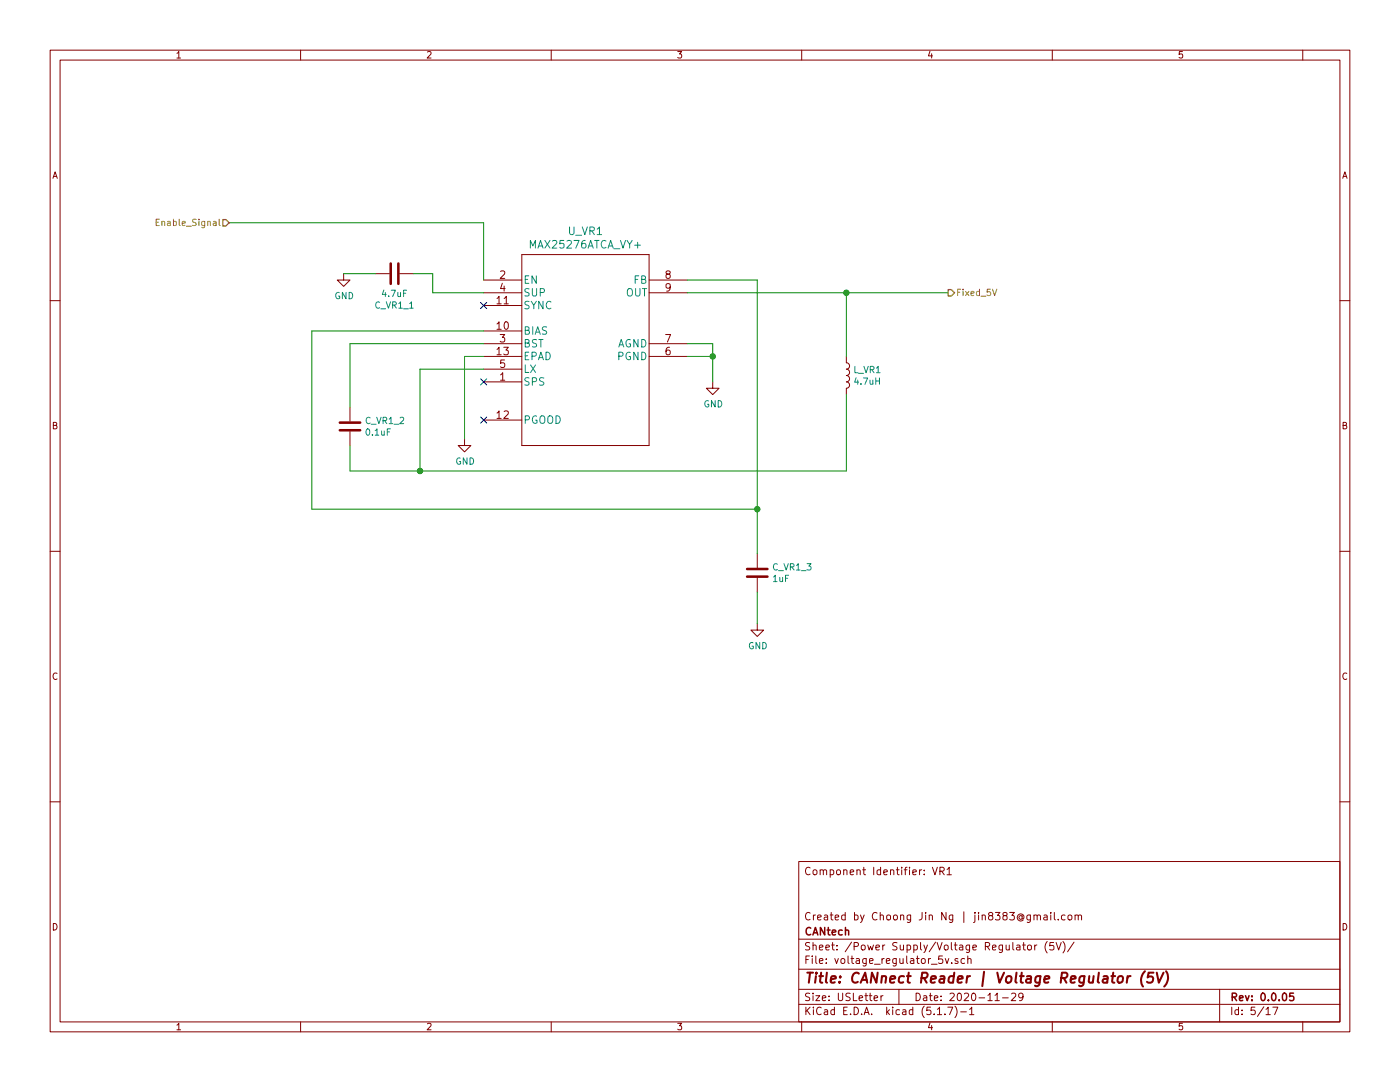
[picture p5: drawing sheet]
<svg xmlns="http://www.w3.org/2000/svg" width="279mm" height="216mm" viewBox="0 0 279 216" stroke-linecap="round" stroke-linejoin="round" font-family="sans-serif">
<g fill="none" stroke="#840000" stroke-width=".2">
<path d="M10 10h259.4v195.9h-259.4zM12 12h255.4v191.9h-255.4zM60 10v2M110 10v2M160 10v2M210 10v2M260 10v2M10 60h2M68.6 54.6v1.3h1.2l-1.2 1.3-1.3-1.3h1.3M74.9 54.6h2.8M79.8 54.6h2.7M96.5 55.9h7.6"/>
<path d="M96.5 58.4h7.6M104.1 50.8h25.4v38.1h-25.4zM129.5 55.9h7.7M129.5 58.4h7.7M267.4 60h2M96.5 76.2h7.6M96.5 68.6h7.6M96.5 73.7h7.6M96.5 71.1h7.6M96.5 66h7.6M96.5 61h7.6M129.5 68.6h7.7"/>
<path d="M129.5 71.1h7.7M142.2 76.2v1.3h1.3l-1.3 1.2-1.2-1.2h1.2M168.9 71.1l.1 1.3a.64 .64 0 0 1 .5 .6 .64 .64 0 0 1-.6 .7h.1a.64 .64 0 0 1 .5 .6 .64 .64 0 0 1-.6 .6h.1a.64 .64 0 0 1 .5 .7 .64 .64 0 0 1-.6 .6h.1a.64 .64 0 0 1 .5 .7 .64 .64 0 0 1-.6 .6v1.2M69.8 81.3v2.8M69.8 86.1v2.8M92.7 87.6v1.3h1.3l-1.3 1.3-1.3-1.3h1.3M96.5 83.8h7.6M10 110h2M151.1 110.5v2.8M151.1 115.3v2.8M267.4 110h2M151.1 124.5v1.2h1.3l-1.3 1.3-1.2-1.3h1.2"/>
<path d="M10 160h2M267.4 160h2M159.4 171.9h108v32h-108zM186.1 173.1l.5 1.4 .5-1.4M187.6 173.8h.7l.1-.2v-.4l-.2-.1h-.6v1.4M187.9 173.8l.5 .7M189 173.5l.4-.4v1.4M189 174.5h.9M159.4 197.4h108M159.4 193.4h108M159.4 187.4h108M174.4 199.2l.8-.2-.1-.2-.4-.1-.3 .2 .1 .7h.6"/>
<path d="M175.8 198.7v1M176.2 198.7l-.4 .3M179.4 197.4v3M188.6 191.3l.4 1 .4-1M189.9 192.1v.2M191.2 191.3a.37 .37 0 0 0-.6 .2l.1 .2 .5 .1v.2l-.2 .3-.4-.1M192.5 191.3h-.4l-.3 .2 .1 .6 .2 .2 .4-.1M193.1 191.4l.1-.1a.37 .37 0 0 1 .6 .2v.8M193.1 190.8v1.5M198.6 199.7h.8M200.1 199.1h1.1M201.9 198.3l.5-.1 .3 .1v.3l-.9 1.1h.9"/>
<path d="M204.1 188.6h.5M204.2 198.8l-.3 .3h-.3l-.3-.3 .2-.6h.4l.2 .1a1.13 1.13 0 0 1-.2 1.3l-.4 .1M204.3 188.1v1.3l.3 .2M205.1 188.7l.3-.1 .4 .1v.7l-.2 .2-.5-.2zM206.3 182.7l.3-.1 .3 .1 .1 .9M206.3 182.6v1M206.5 188.6v1M206.9 188.6h-.3l-.1 .2M207 182.8a.36 .36 0 0 1 .3-.2 .36 .36 0 0 1 .3 .2v.8M208.4 182.7h.5l.1 .9M209 187.9a1.71 1.71 0 0 0 0 2.2M209 182.9l-.5 .1-.2 .2 .2 .4 .5-.1"/>
<path d="M209.7 182.1v.1M209.7 182.6v1M210.3 188.1h-.8v.7l.2-.2 .5 .1 .1 .2v.5l-.2 .2-.6-.2M210.4 182.1v1.3l.2 .2M210.8 188.1l.5 1.5 .5-1.5M211.2 183.4v.2M212.1 187.9a1.79 1.79 0 0 1 0 2.2M212.5 182.7l-.4-.1-.3 .3 .1 .5 .2 .2 .4-.1M213.2 182.7l.2-.1 .4 .1v.7l-.2 .2-.4-.2zM214.4 188l-1.3 1.9M214.6 182.7l.2-.1 .3 .1 .1 .9M214.6 182.6v1"/>
<path d="M215.2 182.8a.36 .36 0 0 1 .3-.2 .36 .36 0 0 1 .3 .2v.8M243.4 197.4v6.5M60 203.9v2M110 203.9v2M159.4 200.4h108M160 203.9v2M187.1 202.5h.8M188.6 202.3v.2M189.2 201h.9l-.6 1.5M190.6 200.8a1.71 1.71 0 0 1 0 2.2M191.7 201.9h1.2M193.5 201.4l.4-.4v1.5"/>
<path d="M193.5 202.5h.9M210 203.9v2M252.7 201.4l.4-.4v1.5M252.7 202.5h.8M254 201h1l-.6 1.5M260 203.9v2"/>
</g>
<path d="M258.1 198.2h-.7v.7l.2-.1h.5l.1 .2-.1 .5-.2 .2-.5-.2" fill="none" stroke="#840000" stroke-width=".3"/>
<path d="M223.2 194.9l.1-.1a.51 .51 0 0 1 .8 .3v.6l-.3 .3a.49 .49 0 0 1-.8-.3zM225 194.8l-.1 1.3M225.6 194.8h-.4l-.2 .3M228.5 193.8a2.37 2.37 0 0 0-.4 3.1M230.2 194.1h-1l-.2 .9 .3-.2 .7 .1 .1 .3-.1 .7a.8 .8 0 0 1-1.1 0M230.9 194.1l.4 2 .9-2M232.7 193.8a2.31 2.31 0 0 1-.4 3.1" fill="none" stroke="#840000" stroke-width=".41"/>
<path d="M78 52.6v4M79.5 52.6v4M67.8 85.9h4.1M67.8 84.3h4.1M149.1 115.1h4.1M149.1 113.5h4.1" fill="none" stroke="#840000" stroke-width=".51"/>
<g fill="none" stroke="#008400" stroke-width=".2">
<path d="M45.7 44.5h50.8v11.4M68.6 54.6h6.3M82.5 54.6h3.9v3.8h10.1M137.2 55.9h13.9v54.6M137.2 58.4h52M168.9 58.4v12.7M96.5 68.6h-26.7v12.7M96.5 73.7h-12.7v20.3M96.5 66h-34.3v35.6h88.9M96.5 71.1h-3.8v16.5M137.2 71.1h5M137.2 68.6h5v7.6"/>
<path d="M168.9 78.7v15.3h-99.1v-5.1M151.1 118.1v6.4"/>
</g>
<path d="M31.2 44.3h.4M31.8 43.7h-.6v1.3h.6M198.1 57.7l.4 1.3 .4-1.3" fill="none" stroke="#848400" stroke-width=".2"/>
<path d="M44.4 43.8h.7l.6 .7-.6 .6h-.7zM189.2 57.8h.7l.6 .6-.6 .7h-.7z" fill="none" stroke="#848400" stroke-width=".25"/>
<g fill="#008400" stroke="#008400" stroke-width=".25">
<circle cx="142.2" cy="71.1" r=".51"/>
<circle cx="151.1" cy="101.6" r=".51"/>
<circle cx="168.9" cy="58.4" r=".51"/>
<circle cx="83.8" cy="94" r=".51"/>
</g>
<path d="M95.9 60.4l1.2 1.2M95.9 75.6l1.2 1.2M97.1 60.4l-1.2 1.2M97.1 75.6l-1.2 1.2M95.9 83.2l1.2 1.2M97.1 83.2l-1.2 1.2" fill="none" stroke="#000084" stroke-width=".2"/>
<text font-size="2.8" fill="#840000" x="160.4" y="196.2">Title: CANnect Reader | Voltage Regulator (5V)</text>
<g font-size="2.1" fill="#008484">
<text x="113.4" y="46.9">U_VR1</text>
<text x="106" y="49.6">MAX25276ATCA_VY+</text>
<text x="104.4" y="56.6">EN</text>
<text x="104.4" y="59.2">SUP</text>
<text x="124.9" y="59.2">OUT</text>
<text x="126.5" y="56.6">FB</text>
<text x="104.4" y="61.7">SYNC</text>
<text x="104.4" y="69.3">BST</text>
<text x="104.4" y="66.8">BIAS</text>
<text x="104.4" y="71.9">EPAD</text>
<text x="123.1" y="69.3">AGND</text>
<text x="123.3" y="71.9">PGND</text>
<text x="104.4" y="76.9">SPS</text>
<text x="104.4" y="74.4">LX</text>
<text x="104.4" y="84.6">PGOOD</text>
</g>
<g font-size="2.1" fill="#840000">
<text x="99.7" y="55.6">2</text>
<text x="99.7" y="58.2">4</text>
<text x="132.8" y="55.6">8</text>
<text x="132.8" y="58.2">9</text>
<text x="99.2" y="65.8">10</text>
<text x="99.2" y="60.7">11</text>
<text x="99.2" y="70.9">13</text>
<text x="99.7" y="68.3">3</text>
<text x="132.8" y="70.9">6</text>
<text x="132.8" y="68.3">7</text>
<text x="99.7" y="75.9">1</text>
<text x="99.7" y="73.4">5</text>
<text x="99.2" y="83.6">12</text>
<text x="160.4" y="174.6">Component Identifier: VR1</text>
<text x="160.4" y="183.6">Created by Choong Jin Ng | jin8383@gmail.com</text>
<text x="160.4" y="189.6">Sheet: /Power Supply/Voltage Regulator (5V)/</text>
<text x="160.4" y="186.6">CANtech</text>
<text x="160.4" y="192.3">File: voltage_regulator_5v.sch</text>
<text x="160.4" y="202.5">KiCad E.D.A. kicad (5.1.7)-1</text>
<text x="160.4" y="199.7">Size: USLetter</text>
<text x="182.4" y="199.7">Date: 2020-11-29</text>
<text x="245.4" y="199.7">Rev: 0.0.05</text>
<text x="245.4" y="202.5">Id: 5/17</text>
</g>
<g font-size="1.8" fill="#840000">
<text x="35" y="11.6">1</text>
<text x="85" y="11.6">2</text>
<text x="135" y="11.6">3</text>
<text x="185" y="11.6">4</text>
<text x="235" y="11.6">5</text>
<text x="10.4" y="35.6">A</text>
<text x="267.8" y="35.6">A</text>
<text x="10.4" y="85.6">B</text>
<text x="267.8" y="85.6">B</text>
<text x="10.4" y="135.6">C</text>
<text x="267.8" y="135.6">C</text>
<text x="10.4" y="185.6">D</text>
<text x="267.8" y="185.6">D</text>
<text x="35" y="205.5">1</text>
<text x="85" y="205.5">2</text>
<text x="135" y="205.5">3</text>
<text x="185" y="205.5">4</text>
<text x="235" y="205.5">5</text>
</g>
<g font-size="1.8" fill="#848400">
<text x="32.1" y="45.1">Enable_Signal</text>
<text x="190.8" y="59.1">Fixed_5V</text>
</g>
<g font-size="1.8" fill="#008484">
<text x="66.8" y="59.7">GND</text>
<text x="76.4" y="59.3">4.7uF</text>
<text x="74.9" y="61.6">C_VR1_1</text>
<text x="170.4" y="74.4">L_VR1</text>
<text x="170.7" y="76.8">4.7uH</text>
<text x="140.4" y="81.3">GND</text>
<text x="73" y="84.6">C_VR1_2</text>
<text x="73.2" y="86.9">0.1uF</text>
<text x="90.9" y="92.7">GND</text>
<text x="154.3" y="113.8">C_VR1_3</text>
<text x="154.3" y="116.1">1uF</text>
<text x="149.3" y="129.5">GND</text>
</g>
</svg>
